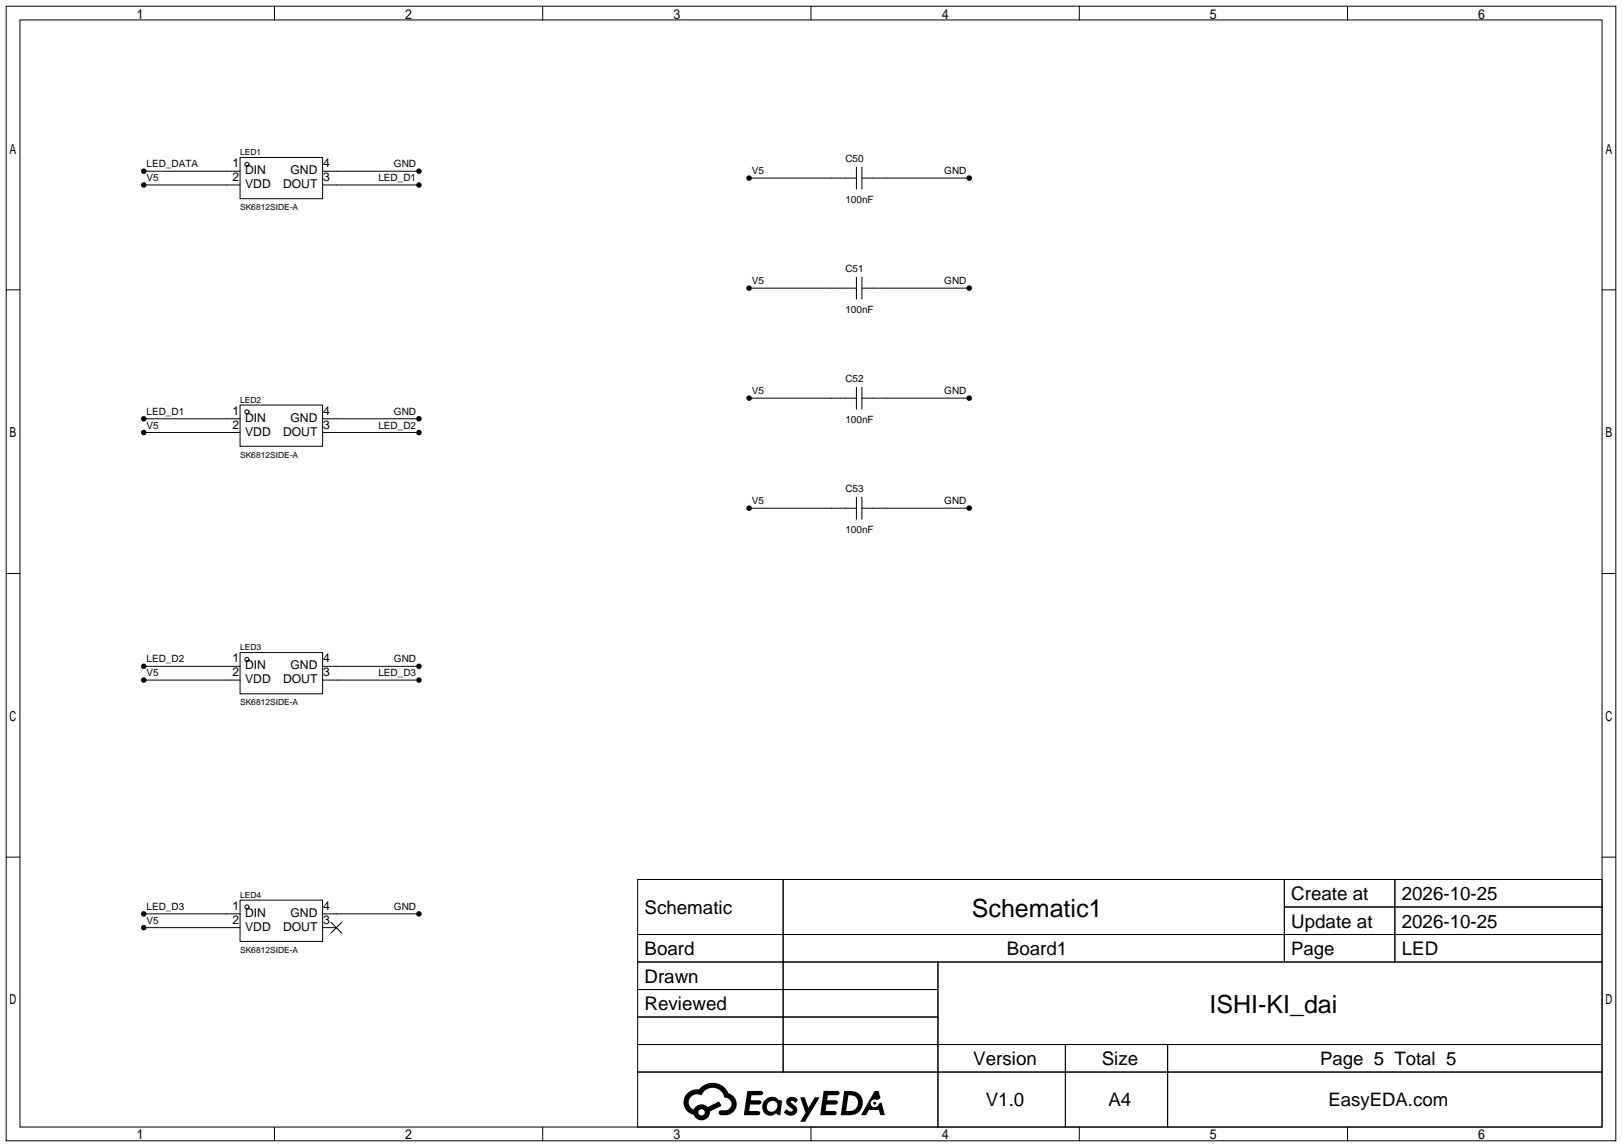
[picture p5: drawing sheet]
<svg xmlns="http://www.w3.org/2000/svg" width="299mm" height="212mm" viewBox="0 0 299 212" stroke-linecap="round" stroke-linejoin="round" font-family="sans-serif">
<g fill="none" stroke="#000" stroke-width=".18">
<path d="M1.1 1.1h297.2v209.6h-297.2zM3.7 3.7h292.1v204.5h-292.1zM50.7 1.1v2.6M100.2 1.1v2.6M149.7 1.1v2.6M199.3 1.1v2.6M248.8 1.1v2.6M26.5 31.6h17.8M26.5 34.2h17.8M44.3 29.1h15.3v7.6h-15.3zM59.6 31.6h17.7M59.6 34.2h17.7"/>
<path d="M138.3 32.9h19.8M158.1 30.9v4M159.1 32.9h19.8M159.1 30.9v4M1.1 53.5h2.6M138.3 53.2h19.8M158.1 51.2v4M159.1 51.2v4M159.1 53.2h19.8M295.8 53.5h2.5M26.5 77.3h17.8M26.5 79.9h17.8"/>
<path d="M44.3 74.8h15.3v7.6h-15.3zM59.6 77.3h17.7M59.6 79.9h17.7M138.3 73.5h19.8M158.1 71.5v4.1M159.1 71.5v4.1M159.1 73.5h19.8M138.3 93.9h19.8M158.1 91.8v4.1M159.1 91.8v4.1M159.1 93.9h19.8M1.1 105.9h2.6"/>
<path d="M295.8 105.9h2.5M26.5 123.1h17.8M26.5 125.6h17.8M44.3 120.5h15.3v7.6h-15.3zM59.6 123.1h17.7M59.6 125.6h17.7M1.1 158.3h2.6M295.8 158.3h2.5M26.5 168.8h17.8M26.5 171.3h17.8M44.3 166.2h15.3v7.7h-15.3zM59.6 168.8h17.7"/>
<path d="M59.6 171.3h2.5M61.1 170.3l2 2M63.1 170.3l-2 2M117.7 162.4h178.1v45.8h-178.1zM117.7 172.6h178.1M117.7 177.7h178.1M144.6 162.4v35.6M173.2 177.7v30.5M237.1 162.4v15.3M237.1 167.5h58.7M257.5 162.4v15.3M117.7 182.8h55.5"/>
<path d="M117.7 192.9h178.1M117.7 187.8h55.5M117.7 198h178.1M196.7 192.9v15.3M215.6 192.9v15.3M50.7 208.2v2.5M100.2 208.2v2.5M149.7 208.2v2.5M199.3 208.2v2.5M248.8 208.2v2.5"/>
<circle cx="45.6" cy="30.4" r=".38"/>
<circle cx="45.6" cy="76.1" r=".38"/>
<circle cx="45.6" cy="121.8" r=".38"/>
<circle cx="45.6" cy="167.5" r=".38"/>
</g>
<g fill="#000">
<path d="M138 201.5h1.6a1.31 1.31 0 0 1 1.2 .2 .4 .4 0 0 1-.3 .6h-1.8l-.1 .9h1.6a.4 .4 0 0 1 .4 .4 .4 .4 0 0 1-.4 .4h-1.7l-.2 1.2h.8a1.23 1.23 0 0 1 1.2 .2 .39 .39 0 0 1-.3 .6h-2.7zM145.5 202.8a1.3 1.3 0 0 1 1.8 .3l-.4 .6a.54 .54 0 0 0-.9-.2l.1 .2a1.58 1.58 0 0 1 1.1 1.6 1.43 1.43 0 0 1-2.5 .1l.5-.6a.64 .64 0 0 0 .5 .5 .64 .64 0 0 0 .7-.3l-.2-.2a1.6 1.6 0 0 1-1-1.6zM147.7 202.7h.9l.7 1.9 1.1-1.9h.9l-2.7 4.5h-.9l1-1.7zM152.1 201.5h1.6a1.32 1.32 0 0 1 1.3 .2 .39 .39 0 0 1-.4 .6h-1.7l-.2 .9h1.7a.4 .4 0 0 1 .3 .4 .4 .4 0 0 1-.4 .4h-1.7l-.2 1.2h.8a1.23 1.23 0 0 1 1.2 .2 .39 .39 0 0 1-.3 .6h-2.7zM161.5 201.5h.7l.4 1.3-.7 .4a.75 .75 0 0 0-1.1 .3 .75 .75 0 0 0 .5 1 .75 .75 0 0 0 .9-.6l.6-.3 .6 2.4h-.9l-.2-1h-1.9l-.5 1h-.9z"/>
<path d="M126.9 201.9a2.37 2.37 0 0 0 1.2 4 1.54 1.54 0 0 0 1.7 1 1.54 1.54 0 0 0 1.3-1.6l2.1-1.1-.5-.8-2 1.1a1.57 1.57 0 0 0-2.6 .4 1.5 1.5 0 0 1-.8-2.1 1.5 1.5 0 0 1 2.2-.5 2.23 2.23 0 0 1 2.3-1.4 2.23 2.23 0 0 1 2 1.8 1.16 1.16 0 0 1 1.2 1.1 1.16 1.16 0 0 1-1 1.3h-.7a.47 .47 0 0 0-.6 .3 .47 .47 0 0 0 .4 .6 2.23 2.23 0 0 0 2.3-.7 2.23 2.23 0 0 0 .4-2.3 2.16 2.16 0 0 0-1.3-1.1 3.2 3.2 0 0 0-5.4-.7l-1.2 .1zM129 205.4a.58 .58 0 0 1 1.1 0 .58 .58 0 0 1-1.1 0z"/>
<path d="M141.3 203.1a1.62 1.62 0 0 0-.4 2.1 1.62 1.62 0 0 0 2 .7l.4-.3 .3 .3 .5 .1 .3-2.5-.2-.3h-.4a1.58 1.58 0 0 0-2.5-.1zM141.9 203.6a.99 .99 0 0 1 1.6 .3 .99 .99 0 0 1-.9 1.4 .94 .94 0 0 1-1-.5 .94 .94 0 0 1 .3-1.2z"/>
<path d="M155.9 201.5l-.7 4.5h1.5a2.27 2.27 0 0 0 2.6-2.3 2.27 2.27 0 0 0-2.7-2.2zM156.6 202.3a1.5 1.5 0 0 1 1.8 1.5 1.5 1.5 0 0 1-1.9 1.4h-.3z"/>
<circle cx="26.5" cy="31.6" r=".51"/>
<circle cx="26.5" cy="34.2" r=".51"/>
<circle cx="77.3" cy="31.6" r=".51"/>
<circle cx="77.3" cy="34.2" r=".51"/>
<circle cx="138.3" cy="32.9" r=".51"/>
<circle cx="178.9" cy="32.9" r=".51"/>
<circle cx="138.3" cy="53.2" r=".51"/>
<circle cx="178.9" cy="53.2" r=".51"/>
<circle cx="26.5" cy="79.9" r=".51"/>
<circle cx="26.5" cy="77.3" r=".51"/>
<circle cx="77.3" cy="79.9" r=".51"/>
<circle cx="77.3" cy="77.3" r=".51"/>
<circle cx="138.3" cy="73.5" r=".51"/>
<circle cx="178.9" cy="73.5" r=".51"/>
<circle cx="138.3" cy="93.9" r=".51"/>
<circle cx="178.9" cy="93.9" r=".51"/>
<circle cx="26.5" cy="123.1" r=".51"/>
<circle cx="26.5" cy="125.6" r=".51"/>
<circle cx="77.3" cy="123.1" r=".51"/>
<circle cx="77.3" cy="125.6" r=".51"/>
<circle cx="26.5" cy="168.8" r=".51"/>
<circle cx="26.5" cy="171.3" r=".51"/>
<circle cx="77.3" cy="168.8" r=".51"/>
<circle cx="161.5" cy="203.8" r=".28"/>
</g>
<g font-size="4.6">
<text x="179.4" y="169.4">Schematic1</text>
<text x="223.3" y="187.1">ISHI-KI_dai</text>
</g>
<g font-size="3.5">
<text x="238.4" y="166.2">Create at</text>
<text x="258.8" y="166.2">2026-10-25</text>
<text x="119" y="168.8">Schematic</text>
<text x="238.4" y="171.3">Update at</text>
<text x="258.8" y="171.3">2026-10-25</text>
<text x="119" y="176.4">Board</text>
<text x="185.9" y="176.4">Board1</text>
<text x="258.8" y="176.4">LED</text>
<text x="119" y="181.5">Drawn</text>
<text x="119" y="186.6">Reviewed</text>
<text x="179.7" y="196.7">Version</text>
<text x="203.4" y="196.7">Size</text>
<text x="182" y="204.3">V1.0</text>
<text x="204.7" y="204.3">A4</text>
</g>
<g font-size="3.4">
<text x="238.4" y="176.4">Page</text>
<text x="243.7" y="196.7">Page 5 Total 5</text>
<text x="245.3" y="204.3">EasyEDA.com</text>
</g>
<g font-size="2.2">
<text x="42.9" y="30.9">1</text>
<text x="42.9" y="33.4">2</text>
<text x="45.3" y="32.2">DIN</text>
<text x="45.3" y="34.7">VDD</text>
<text x="52.3" y="34.7">DOUT</text>
<text x="53.6" y="32.2">GND</text>
<text x="59.7" y="33.4">3</text>
<text x="59.7" y="30.9">4</text>
<text x="42.9" y="76.6">1</text>
<text x="45.3" y="77.9">DIN</text>
<text x="53.6" y="77.9">GND</text>
<text x="59.7" y="76.6">4</text>
<text x="42.9" y="79.2">2</text>
<text x="45.3" y="80.4">VDD</text>
<text x="52.3" y="80.4">DOUT</text>
<text x="59.7" y="79.2">3</text>
<text x="42.9" y="122.3">1</text>
<text x="42.9" y="124.9">2</text>
<text x="45.3" y="123.6">DIN</text>
<text x="53.6" y="123.6">GND</text>
<text x="59.7" y="124.9">3</text>
<text x="59.7" y="122.3">4</text>
<text x="45.3" y="126.2">VDD</text>
<text x="52.3" y="126.2">DOUT</text>
<text x="42.9" y="168.1">1</text>
<text x="42.9" y="170.6">2</text>
<text x="45.3" y="169.3">DIN</text>
<text x="45.3" y="171.9">VDD</text>
<text x="52.3" y="171.9">DOUT</text>
<text x="53.6" y="169.3">GND</text>
<text x="59.7" y="170.6">3</text>
<text x="59.7" y="168.1">4</text>
</g>
<g font-size="1.8">
<text x="156.1" y="29.9">C50</text>
<text x="27.1" y="30.9">LED_DATA</text>
<text x="27.1" y="33.4">V5</text>
<text x="69.9" y="33.4">LED_D1</text>
<text x="72.7" y="30.9">GND</text>
<text x="138.8" y="32.2">V5</text>
<text x="174.3" y="32.2">GND</text>
<text x="156.1" y="37.5">100nF</text>
<text x="138.8" y="52.5">V5</text>
<text x="156.1" y="50.2">C51</text>
<text x="174.3" y="52.5">GND</text>
<text x="156.1" y="57.8">100nF</text>
<text x="156.1" y="70.5">C52</text>
<text x="27.1" y="76.6">LED_D1</text>
<text x="72.7" y="76.6">GND</text>
<text x="138.8" y="72.8">V5</text>
<text x="174.3" y="72.8">GND</text>
<text x="27.1" y="79.2">V5</text>
<text x="69.9" y="79.2">LED_D2</text>
<text x="156.1" y="78.2">100nF</text>
<text x="138.8" y="93.1">V5</text>
<text x="156.1" y="90.9">C53</text>
<text x="174.3" y="93.1">GND</text>
<text x="156.1" y="98.5">100nF</text>
<text x="27.1" y="122.3">LED_D2</text>
<text x="27.1" y="124.9">V5</text>
<text x="69.9" y="124.9">LED_D3</text>
<text x="72.7" y="122.3">GND</text>
<text x="27.1" y="168.1">LED_D3</text>
<text x="27.1" y="170.6">V5</text>
<text x="72.7" y="168.1">GND</text>
</g>
<g font-size="1.6">
<text x="44.3" y="28.6">LED1</text>
<text x="44.3" y="38.8">SK6812SIDE-A</text>
<text x="44.3" y="74.3">LED2</text>
<text x="44.3" y="84.5">SK6812SIDE-A</text>
<text x="44.3" y="120.1">LED3</text>
<text x="44.3" y="130.2">SK6812SIDE-A</text>
<text x="44.3" y="165.8">LED4</text>
<text x="44.3" y="175.9">SK6812SIDE-A</text>
</g>
</svg>
